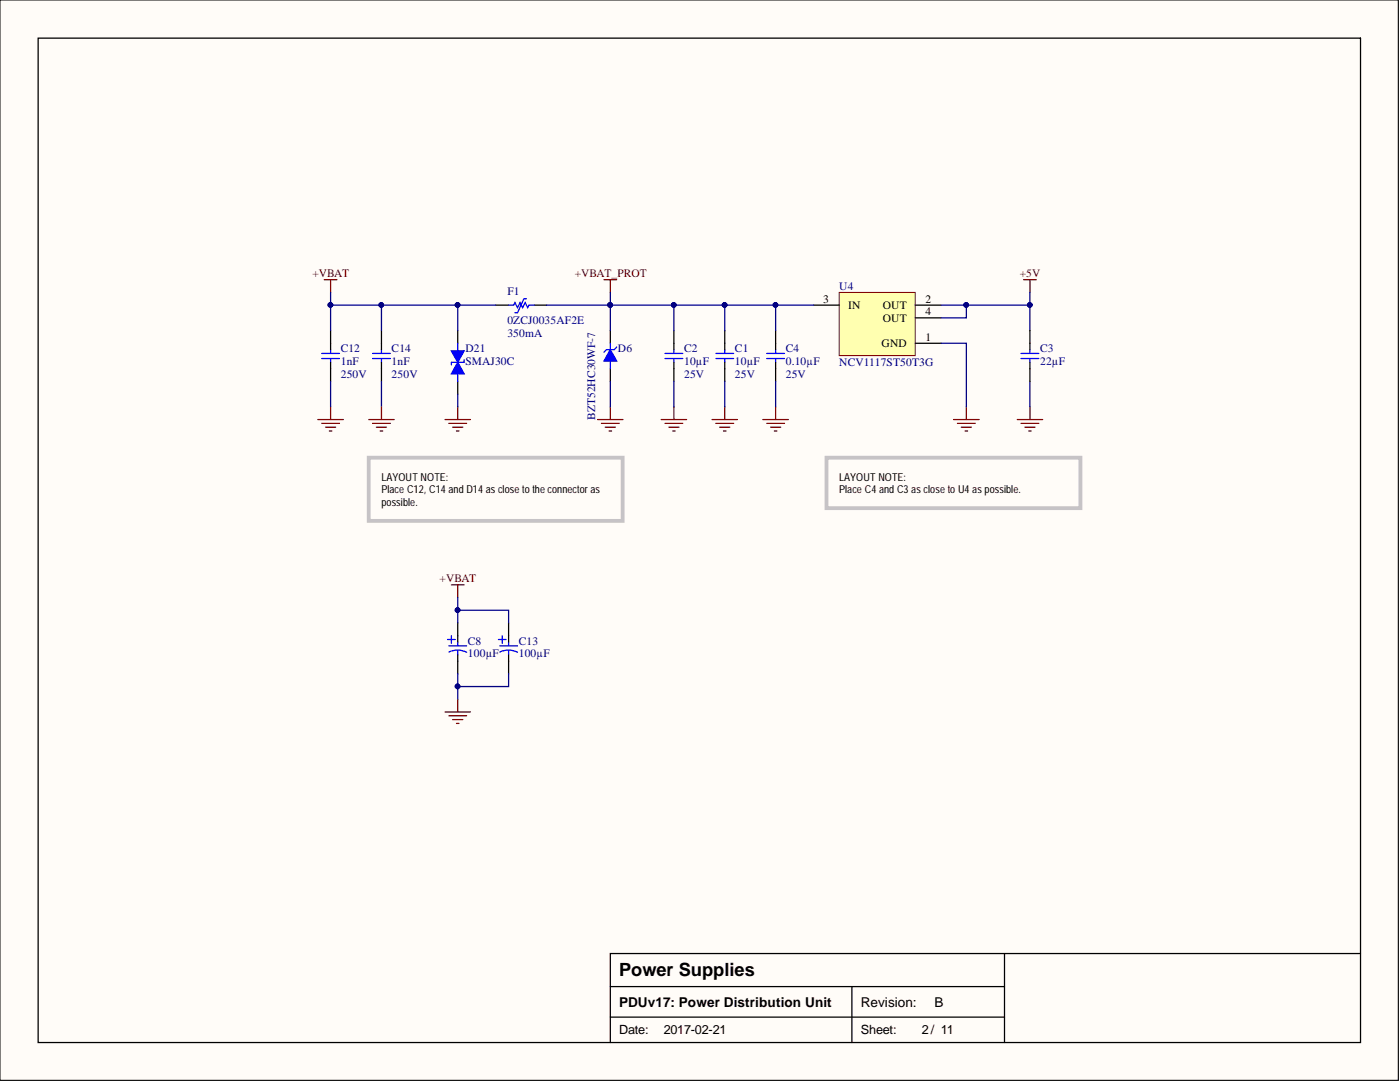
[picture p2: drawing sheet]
<svg xmlns="http://www.w3.org/2000/svg" width="279mm" height="216mm" viewBox="0 0 279 216" stroke-linecap="round" stroke-linejoin="round" font-family="sans-serif">
<path d="M0 0h279.1v215.6h-279.1z" fill="#fffcf8" stroke="#000" stroke-width=".2"/>
<path d="M7.6 7.6h263.9v200.4h-263.9zM121.8 66v2.5M121.8 73.6v2.5M121.8 196.9h78.7M170 196.9v11.1M200.5 190.3v17.7M271.5 190.3h-149.7v17.7M121.8 203h78.7" fill="none" stroke="#000" stroke-width=".25"/>
<g fill="none" stroke="#800000" stroke-width=".25">
<path d="M152.3 83.7h5M153 84.5h3.6M153.8 85.2h2M154.5 86h.5M154.8 81.2v2.5M190.3 83.7h5.1M191.1 84.5h3.5M191.8 85.2h2.1M192.6 86h.5M192.9 81.2v2.5M203 83.7h5.1M203.8 84.5h3.5"/>
<path d="M204.5 85.2h2.1M205.3 86h.5M205.5 81.2v2.5"/>
</g>
<path d="M121.8 68.5v5.1" fill="none" stroke="#00f" stroke-width=".25"/>
<path d="M121.8 69.8l1.3 2.2h-2.6z" fill="#00f"/>
<path d="M121.8 69.8l1.3 2.2h-2.6zM123.1 69.3l-.5 .5h-1.6l-.5 .5M89.3 127.6h1.5M89.6 128.9h3.5M89.6 130.1a3.9 3.9 0 0 1 3.5 .1M90.1 126.8v1.6M91.4 128.1v.8M91.4 129.9v.8" fill="none" stroke="#00f" stroke-width=".25"/>
<g fill="none" stroke="#800000" stroke-width=".25">
<path d="M64.7 55.8h2.5M66 55.8v2.5M204.3 55.8h2.5M205.5 55.8v2.5M63.4 83.7h5.1M64.2 84.5h3.6M65 85.2h2M65.7 86h.5M66 81.2v2.5M142.1 83.7h5.1M142.9 84.5h3.5M143.6 85.2h2.1"/>
<path d="M144.4 86h.5M144.6 81.2v2.5"/>
</g>
<path d="M91.4 124.3v3.8M91.4 130.7v3.8" fill="none" stroke="#000" stroke-width=".25"/>
<path d="M167.5 58.3h15.1v12.7h-15.1z" fill="#ffffb0" stroke="#800000" stroke-width=".2"/>
<path d="M91.4 66v2.5M162.4 60.9h5.1M182.7 60.9h5.1M182.7 68.5h5.1M182.7 63.4h5.1" fill="none" stroke="#000" stroke-width=".25"/>
<path d="M91.4 72.3l1.2 2.3h-2.5z" fill="#00f"/>
<path d="M91.4 72.3l1.2 2.3h-2.5zM91.4 68.5v7.6M92.6 71.8v.5h-2.5v.5" fill="none" stroke="#00f" stroke-width=".25"/>
<path d="M91.4 76.1v2.5" fill="none" stroke="#000" stroke-width=".25"/>
<path d="M90.1 70h2.5l-1.2 2.3z" fill="#00f"/>
<g fill="none" stroke="#00f" stroke-width=".25">
<path d="M105.1 59.6h-.6l-1.2 2.8h-.5M64.2 70.5h3.6M64.2 71.5h3.6M66 69.8v.7M66 71.5v.8M74.4 70.5h3.5M74.4 71.5h3.5M76.1 69.8v.7M76.1 71.5v.8M90.1 70h2.5l-1.2 2.3zM101.5 60.9h1l.3-.5 .5 1 .5-1 .5 1 .5-1 .5 1 .3-.5h1M132.7 70.5h3.6"/>
<path d="M132.7 71.5h3.6M134.5 69.8v.7M134.5 71.5v.8M142.9 70.5h3.5M142.9 71.5h3.5M144.6 69.8v.7M144.6 71.5v.8M153 70.5h3.6M153 71.5h3.6M154.8 69.8v.7M154.8 71.5v.8M203.8 70.5h3.5"/>
<path d="M203.8 71.5h3.5M205.5 69.8v.7M205.5 71.5v.8M99.5 127.6h1.5M99.7 128.9h3.6M99.7 130.1a3.9 3.9 0 0 1 3.6 .1M100.2 126.8v1.6M101.5 128.1v.8M101.5 129.9v.8"/>
</g>
<g fill="none" stroke="#000" stroke-width=".25">
<path d="M66 66v3.8M66 72.3v3.8M76.1 66v3.8M76.1 72.3v3.8M99 60.9h2.5M106.6 60.9h2.5M134.5 66v3.8M134.5 72.3v3.8M144.6 66v3.8M144.6 72.3v3.8M154.8 66v3.8M154.8 72.3v3.8"/>
<path d="M205.5 66v3.8M205.5 72.3v3.8M101.5 124.3v3.8M101.5 130.7v3.8"/>
</g>
<g fill="none" stroke="#800000" stroke-width=".25">
<path d="M120.5 55.8h2.6M121.8 55.8v2.5M73.6 83.7h5.1M74.4 84.5h3.5M75.1 85.2h2M75.9 86h.5M76.1 81.2v2.5M88.8 83.7h5.1M89.6 84.5h3.5M90.3 85.2h2.1M91.1 86h.5M91.4 81.2v2.5"/>
<path d="M119.3 83.7h5M120 84.5h3.6M120.8 85.2h2M121.6 86h.5M121.8 81.2v2.5M132 83.7h5M132.7 84.5h3.6M133.5 85.2h2M134.2 86h.5M134.5 81.2v2.5M90.1 116.7h2.5M91.4 116.7v2.5"/>
<path d="M91.4 139.5v2.6M88.8 142.1h5.1M89.6 142.8h3.5M90.3 143.6h2.1M91.1 144.3h.5"/>
</g>
<path d="M73.6 91.3h50.7v12.6h-50.7zM164.9 91.3h50.7v10.1h-50.7z" fill="none" stroke="#c6c3c6" stroke-width=".76"/>
<g fill="none" stroke="#000080" stroke-width=".25">
<path d="M66 58.3v2.6M121.8 58.3v2.6h40.6M205.5 58.3v2.6M66 76.1v5.1M76.1 60.9v5.1M76.1 76.1v5.1M91.4 60.9v5.1M91.4 78.6v2.6M99 60.9h-33v5.1M109.1 60.9h12.7v5.1M121.8 76.1v5.1M134.5 60.9v5.1"/>
<path d="M134.5 76.1v5.1M144.6 60.9v5.1M144.6 76.1v5.1M154.8 60.9v5.1M154.8 76.1v5.1M187.8 68.5h5.1v12.7M187.8 60.9h17.7v5.1M192.9 60.9v2.5h-5.1M205.5 76.1v5.1M91.4 119.2v5.1M91.4 134.5v5M91.4 121.8h10.1v2.5"/>
<path d="M101.5 134.5v2.5h-10.1"/>
</g>
<g fill="#000080" stroke="#000080" stroke-width=".2">
<circle cx="205.5" cy="60.8" r=".47"/>
<circle cx="65.9" cy="60.8" r=".47"/>
<circle cx="192.8" cy="60.8" r=".47"/>
<circle cx="91.3" cy="60.8" r=".47"/>
<circle cx="121.8" cy="60.8" r=".47"/>
<circle cx="154.8" cy="60.8" r=".47"/>
<circle cx="144.6" cy="60.8" r=".47"/>
<circle cx="134.5" cy="60.8" r=".47"/>
<circle cx="91.3" cy="121.7" r=".47"/>
<circle cx="91.3" cy="137" r=".47"/>
<circle cx="76.1" cy="60.8" r=".47"/>
</g>
<text font-size="3.6" x="123.6" y="194.8">Power Supplies</text>
<g font-size="2.7">
<text x="123.6" y="200.8">PDUv17: Power Distribution Unit</text>
<text x="171.8" y="200.8">Revision:</text>
<text x="186.5" y="200.8">B</text>
</g>
<g font-size="2.5">
<text x="123.6" y="206.2">Date:</text>
<text x="132.5" y="206.2">2017-02-21</text>
<text x="171.8" y="206.2">Sheet:</text>
<text x="184" y="206.2">2/ 11</text>
</g>
<g font-size="2.3" fill="#800000">
<text x="62.3" y="55.3">+VBAT</text>
<text x="114.7" y="55.3">+VBAT_PROT</text>
<text x="203.5" y="55.3">+5V</text>
<text x="87.7" y="116.2">+VBAT</text>
</g>
<g font-size="2.3" fill="#000080">
<text x="101.2" y="58.9">F1</text>
<text x="167.5" y="57.8">U4</text>
<text x="101.2" y="64.7">0ZCJ0035AF2E</text>
<text x="68" y="70.3">C12</text>
<text x="78.2" y="70.3">C14</text>
<text x="92.9" y="70.3">D21</text>
<text x="101.2" y="67.2">350mA</text>
<text x="123.3" y="70.3">D6</text>
<text x="136.5" y="70.3">C2</text>
<text x="146.7" y="70.3">C1</text>
<text x="156.8" y="70.3">C4</text>
<text x="207.6" y="70.3">C3</text>
<text x="68" y="72.8">1nF</text>
<text x="68" y="75.3">250V</text>
<text x="78.2" y="72.8">1nF</text>
<text x="78.2" y="75.3">250V</text>
<text x="92.9" y="72.8">SMAJ30C</text>
<text x="136.5" y="72.8">10µF</text>
<text x="136.5" y="75.3">25V</text>
<text x="146.7" y="72.8">10µF</text>
<text x="146.7" y="75.3">25V</text>
<text x="156.8" y="72.8">0.10µF</text>
<text x="156.8" y="75.3">25V</text>
<text x="167.5" y="73.1">NCV1117ST50T3G</text>
<text x="207.6" y="72.8">22µF</text>
<text x="118.8" y="83.7" transform="rotate(-90 118.8 83.7)">BZT52HC30WF-7</text>
<text x="93.4" y="131.2">100µF</text>
<text x="93.4" y="128.6">C8</text>
<text x="103.5" y="131.2">100µF</text>
<text x="103.5" y="128.6">C13</text>
</g>
<g font-size="2.3">
<text x="164.3" y="60.4">3</text>
<text x="169.3" y="61.6">IN</text>
<text x="176.2" y="61.6">OUT</text>
<text x="176.2" y="64.2">OUT</text>
<text x="184.7" y="60.4">2</text>
<text x="184.7" y="62.9">4</text>
<text x="175.9" y="69.3">GND</text>
<text x="184.7" y="68">1</text>
</g>
<g font-size="2.2">
<text x="76.1" y="95.9">LAYOUT NOTE:</text>
<text x="167.5" y="95.9">LAYOUT NOTE:</text>
<text x="76.1" y="98.4">Place C12, C14 and D14 as close to the connector as</text>
<text x="76.1" y="101">possible.</text>
<text x="167.5" y="98.4">Place C4 and C3 as close to U4 as possible.</text>
</g>
</svg>
